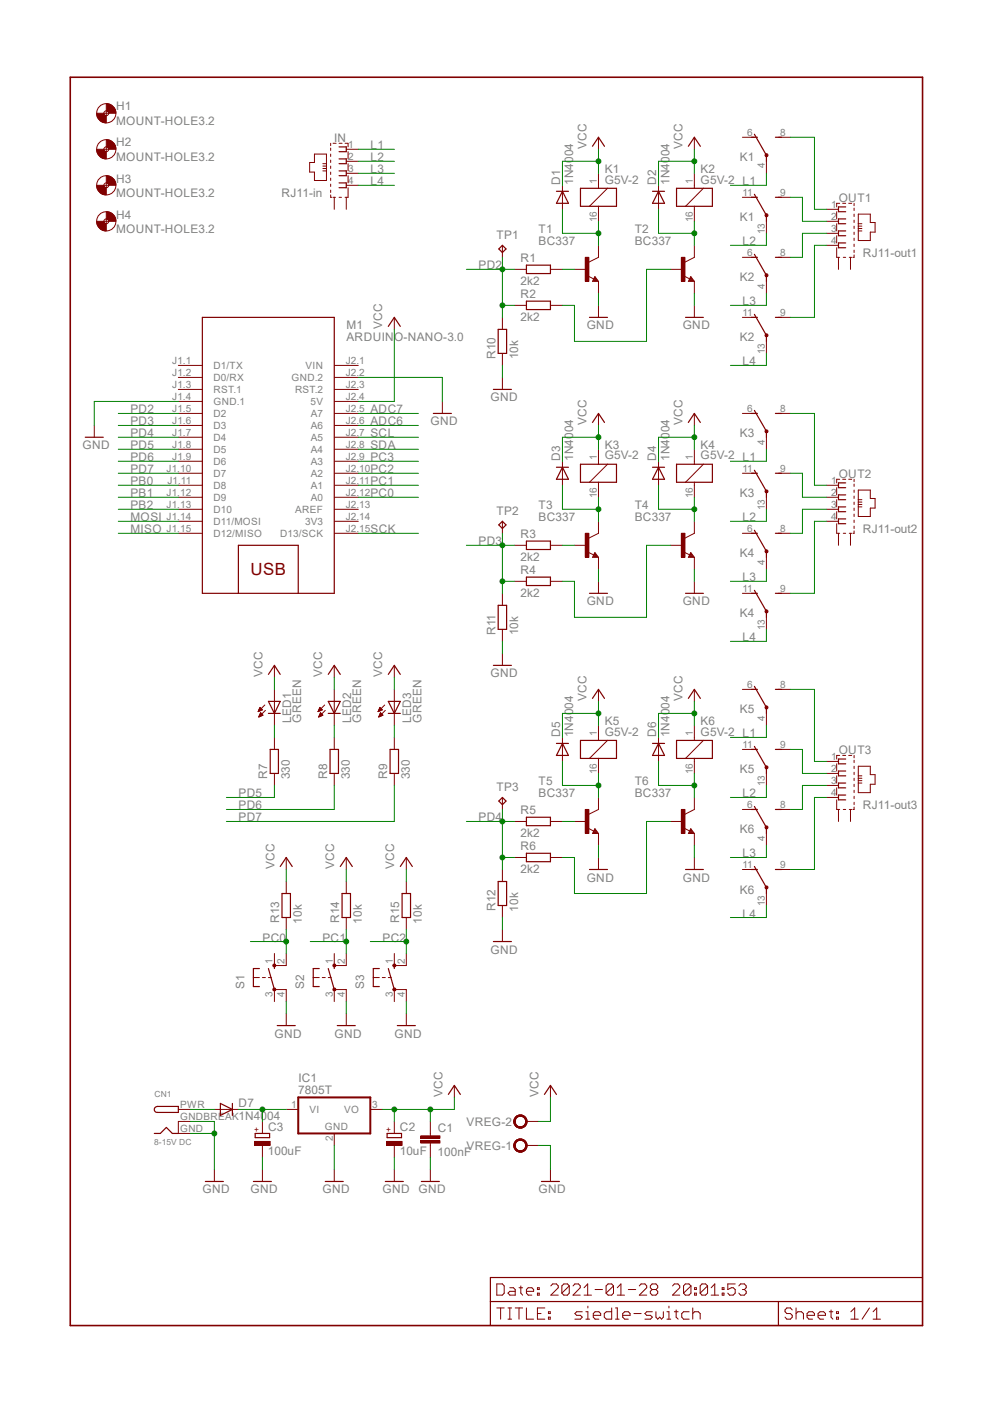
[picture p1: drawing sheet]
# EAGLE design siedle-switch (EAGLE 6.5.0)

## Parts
C1  100nF  C-EUC1206  [C1206]
C2  10uF  CPOL-EUE2.5-5  [E2,5-5]
C3  100uF  CPOL-EUE3.5-8  [E3,5-8]
CN1  8-15V DC  DCBARRELPTH  [DCJACK_2MM_PTH]
D1  1N4004  [DO41-10]
D2  1N4004  [DO41-10]
D3  1N4004  [DO41-10]
D4  1N4004  [DO41-10]
D5  1N4004  [DO41-10]
D6  1N4004  [DO41-10]
D7  1N4004  [DO41-10]
H1  MOUNT-HOLE3.2  [3,2]
H2  MOUNT-HOLE3.2  [3,2]
H3  MOUNT-HOLE3.2  [3,2]
H4  MOUNT-HOLE3.2  [3,2]
IC1  7805T  [TO220H]
IN  RJ11-in  XRJK-S-01-6-4-0-9M2  [XRJK-S-01-6-4-0-9M2]
K1  G5V-2  [G5V-2]
K2  G5V-2  [G5V-2]
K3  G5V-2  [G5V-2]
K4  G5V-2  [G5V-2]
K5  G5V-2  [G5V-2]
K6  G5V-2  [G5V-2]
LED1  GREEN  LED3MM  [LED3MM]
LED2  GREEN  LED3MM  [LED3MM]
LED3  GREEN  LED3MM  [LED3MM]
M1  ARDUINO-NANO-3.0  [ARDUINO-NANO-3.0]
OUT1  RJ11-out1  XRJK-S-01-6-4-0-9M2  [XRJK-S-01-6-4-0-9M2]
OUT2  RJ11-out2  XRJK-S-01-6-4-0-9M2  [XRJK-S-01-6-4-0-9M2]
OUT3  RJ11-out3  XRJK-S-01-6-4-0-9M2  [XRJK-S-01-6-4-0-9M2]
R1  2k2  R-EU_0309/10  [0309/10]
R2  2k2  R-EU_0309/10  [0309/10]
R3  2k2  R-EU_0309/10  [0309/10]
R4  2k2  R-EU_0309/10  [0309/10]
R5  2k2  R-EU_0309/10  [0309/10]
R6  2k2  R-EU_0309/10  [0309/10]
R7  330  R-EU_0309/10  [0309/10]
R8  330  R-EU_0309/10  [0309/10]
R9  330  R-EU_0309/10  [0309/10]
R10  10k  R-EU_0309/10  [0309/10]
R11  10k  R-EU_0309/10  [0309/10]
R12  10k  R-EU_0309/10  [0309/10]
R13  10k  R-EU_0309/10  [0309/10]
R14  10k  R-EU_0309/10  [0309/10]
R15  10k  R-EU_0309/10  [0309/10]
S1  10-XX  [B3F-10XX]
S2  10-XX  [B3F-10XX]
S3  10-XX  [B3F-10XX]
T1  BC337  [TO92]
T2  BC337  [TO92]
T3  BC337  [TO92]
T4  BC337  [TO92]
T5  BC337  [TO92]
T6  BC337  [TO92]
TP1  TPPAD1-13  [P1-13]
TP2  TPPAD1-13  [P1-13]
TP3  TPPAD1-13  [P1-13]
VREG  MKDSN1,5/2-5,08  [MKDSN1,5/2-5,08]

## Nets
ADC6: M1.J2.6(A6)
ADC7: M1.J2.5(A7)
GND: C1.2 C2.- C3.- CN1.GND CN1.GNDBREAK IC1.2(GND) M1.J1.4(GND.1) M1.J2.2(GND.2) R10.1 R11.1 R12.1 S1.4(P1) S2.4(P1) S3.4(P1) T1.1(E) T2.1(E) T3.1(E) T4.1(E) T5.1(E) T6.1(E) VREG.1
L1: IN.1 K1.4(1:P) K3.4(1:P) K5.4(1:P)
L2: IN.2 K1.13(2:P) K3.13(2:P) K5.13(2:P)
L3: IN.3 K2.4(1:P) K4.4(1:P) K6.4(1:P)
L4: IN.4 K2.13(2:P) K4.13(2:P) K6.13(2:P)
MISO: M1.J1.15(D12/MISO)
MOSI: M1.J1.14(D11/MOSI)
N$1: D6.A K6.16 T6.3(C)
N$2: D5.A K5.16 T5.3(C)
N$3: R5.2 T5.2(B)
N$4: R6.2 T6.2(B)
N$5: K1.9(2:S) OUT1.2
N$6: K1.8(1:S) OUT1.1
N$7: K2.8(1:S) OUT1.3
N$8: K2.9(2:S) OUT1.4
N$9: D1.A K1.16 T1.3(C)
N$10: R1.2 T1.2(B)
N$11: LED3.K(C) R9.2
N$12: D2.A K2.16 T2.3(C)
N$13: R2.2 T2.2(B)
N$14: K3.9(2:S) OUT2.2
N$15: K4.8(1:S) OUT2.3
N$16: K4.9(2:S) OUT2.4
N$17: K3.8(1:S) OUT2.1
N$18: K5.9(2:S) OUT3.2
N$19: K6.8(1:S) OUT3.3
N$20: K6.9(2:S) OUT3.4
N$21: K5.8(1:S) OUT3.1
N$22: R3.2 T3.2(B)
N$23: D3.A K3.16 T3.3(C)
N$24: D4.A K4.16 T4.3(C)
N$25: LED2.K(C) R8.2
N$26: LED1.K(C) R7.2
N$27: R4.2 T4.2(B)
N$28: CN1.PWR D7.A
N$29: C3.+ D7.C IC1.1(VI)
PB0: M1.J1.11(D8)
PB1: M1.J1.12(D9)
PB2: M1.J1.13(D10)
PC0: M1.J2.12(A0) R13.1 S1.2(S1)
PC1: M1.J2.11(A1) R14.1 S2.2(S1)
PC2: M1.J2.10(A2) R15.1 S3.2(S1)
PC3: M1.J2.9(A3)
PD2: M1.J1.5(D2) R1.1 R2.1 R10.2 TP1.TP
PD3: M1.J1.6(D3) R3.1 R4.1 R11.2 TP2.TP
PD4: M1.J1.7(D4) R5.1 R6.1 R12.2 TP3.TP
PD5: M1.J1.8(D5) R7.1
PD6: M1.J1.9(D6) R8.1
PD7: M1.J1.10(D7) R9.1
SCK: M1.J2.15(D13/SCK)
SCL: M1.J2.7(A5)
SDA: M1.J2.8(A4)
VCC: C1.1 C2.+ D1.C D2.C D3.C D4.C D5.C D6.C IC1.3(VO) K1.1 K2.1 K3.1 K4.1 K5.1 K6.1 LED1.A LED2.A LED3.A M1.J2.4(5V) R13.2 R14.2 R15.2 VREG.2
Unconnected: IN.S1(S) IN.S2(S) K1.6(1:O) K1.11(2:O) K2.6(1:O) K2.11(2:O) K3.6(1:O) K3.11(2:O) K4.6(1:O) K4.11(2:O) K5.6(1:O) K5.11(2:O) K6.6(1:O) K6.11(2:O) M1.J1.1(D1/TX) M1.J1.2(D0/RX) M1.J1.3(RST.1) M1.J2.3(RST.2) M1.J2.13(AREF) OUT1.S1(S) OUT1.S2(S) OUT2.S1(S) OUT2.S2(S) OUT3.S1(S) OUT3.S2(S) S1.1(S) S1.3(P) S2.1(S) S2.3(P) S3.1(S) S3.3(P)

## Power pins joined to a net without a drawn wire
3V3: M1.J2.14(3V3)
VIN: M1.J2.1(VIN)

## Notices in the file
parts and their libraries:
diy-modules: Released under the Creative Commons Attribution 4.0 International License: http://creativecommons.org/licenses/by/4.0
